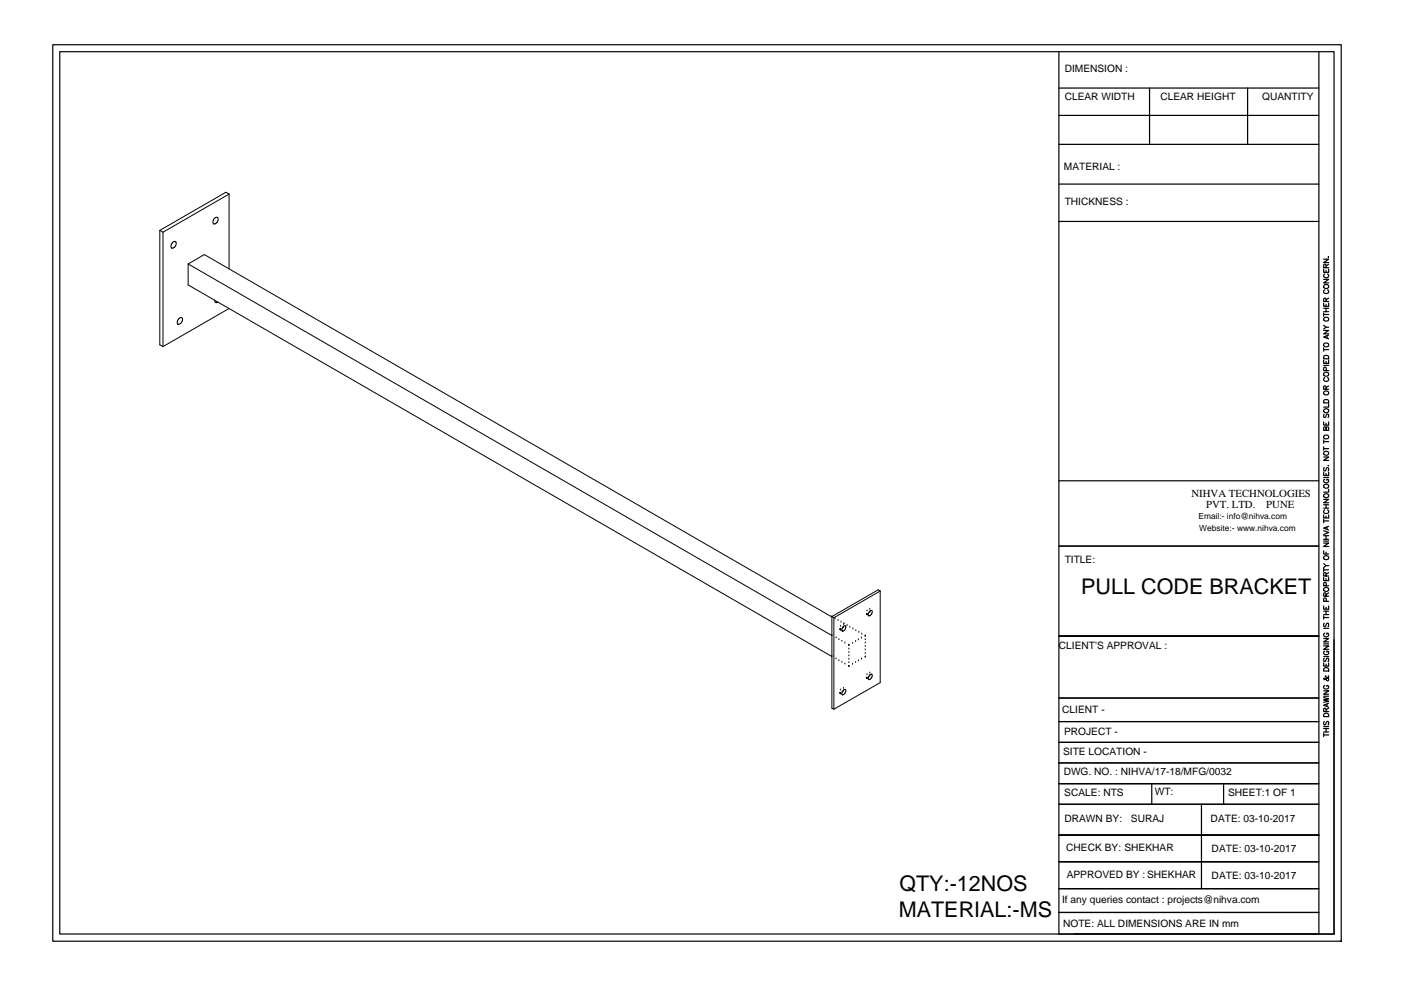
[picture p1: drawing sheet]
<svg xmlns="http://www.w3.org/2000/svg" width="297mm" height="210mm" viewBox="0 0 297 210" stroke-linecap="round" stroke-linejoin="round" font-family="sans-serif">
<!-- layer: 0 -->
<g fill="none" stroke="#000" stroke-width=".21">
<path d="M33.9 48.9l.7 .3M33.9 48.9v24.2l.7 .4M34.6 49.2v24.3M36.5 51.6l.4-.4 .5 .2-.2 .7-.4 .5a.51 .51 0 0 1-.6-.4 .51 .51 0 0 1 .2-.6zM39.9 56l3.4-2 133.1 76.8M39.9 56v4.4l136.5 78.8M39.9 56l136.5 78.7M45.5 46.3l.3-.2h.4v.6l-.3 .6-.5 .2-.3-.3v-.3zM48.6 41.1l-.7-.3-14 8.1M48.6 41.1l-14 8.1M48.6 41.1v15.9M37.9 67.6l.1-.1a.46 .46 0 0 1 .7 .1 .46 .46 0 0 1-.2 .6l-.4 .5a.47 .47 0 0 1-.5-.3 .47 .47 0 0 1 .1-.5z"/>
<path d="M45.6 63.7a.38 .38 0 0 0 .1 .4 .38 .38 0 0 0 .5 0M48.6 65.4l-14 8.1M176.3 130.8h.1M176.4 134.7h.1M176.4 139.2h.1M176.4 130.7l.4 .3M176.4 130.7v19.5l.4 .2M176.8 131v19.4M177.1 131.2h.1M177.3 135.3h.1M177.3 139.7h.1M177.7 131.5h.1"/>
<path d="M177.9 135.6h.1M178.1 133.5h.1M178.2 133.6h.1M178.2 133.5h.1M178.2 132.8h.1M178.3 131.9h.1M178.5 136h.1M178.7 132.9l.2-.1a.32 .32 0 0 1 .5 .1 .32 .32 0 0 1-.2 .4l-.3 .4a.32 .32 0 0 1-.5-.1 .32 .32 0 0 1 .2-.5zM178.8 133.1h.1M178.8 132.4h.1M179 132.2h.1M179.1 136.4h.1"/>
<path d="M179.6 132.6h.1M180 136.8h.1M180 137.6h.1M180 138.3h.1M180 139.1h.1M180 139.8h.1M180.2 133h.1M180.8 136.4h.1M180.8 133.4h.1M181.4 136h.1M181.5 133.7h.1M182 135.7h.1"/>
<path d="M182.1 134.1h.1M182.6 135.3h.1M182.6 139.7h.1M182.7 134.5h.1M183.4 134.9h.1M183.4 135.6h.1M183.4 136.4h.1M183.4 137.1h.1M183.4 137.8h.1M183.4 138.6h.1M183.4 139.3h.1M183.7 130.3h.1"/>
<path d="M183.8 130.3h.1M183.8 129.5h.1M183.9 130.3h.1M184.3 129.7l.2-.2a.31 .31 0 0 1 .5 .1 .31 .31 0 0 1-.2 .4l-.2 .4a.33 .33 0 0 1-.5 .1 .33 .33 0 0 1 .1-.5zM184.4 129.9h.1M184.4 129.2h.1M186.6 125.3l-9.8 5.7M186.6 125.3v19.4l-9.8 5.7M186.6 125.3l-.4-.2-9.8 5.6M177.9 140.1h.1M178.1 147h.1M178.2 147.1h.1"/>
<path d="M178.2 147h.1M178.2 146.3h.1M178.5 140.4h.1M178.8 146.3h.1a.33 .33 0 0 1 .4 0 .33 .33 0 0 1 0 .5l-.4 .4a.33 .33 0 0 1-.4-.1 .33 .33 0 0 1 .1-.5zM178.8 146.6h.1M178.8 146h.1M179.1 140.8h.1M180 140.5h.1M180 141.3h.1M180.8 140.8h.1M181.4 140.5h.1M182 140.1h.1"/>
<path d="M183.7 143.8h.1M183.8 143.8h.1M183.8 143h.1M183.9 143.8h.1M184.3 143.2l.2-.2a.31 .31 0 0 1 .5 .1 .31 .31 0 0 1-.2 .5l-.2 .3a.31 .31 0 0 1-.5 .1 .31 .31 0 0 1 .1-.5zM184.4 143.4h.1M184.4 142.7h.1"/>
</g>
<g fill="none" stroke="#000" stroke-width=".25">
<path d="M11.2 9.5h273.2v190.1h-273.2zM12.7 11h270.1v187h-270.1zM224.5 11v187h55.1v-187M224.5 18.7h55.1M243.7 18.7v11.9M264.5 18.7v11.9M224.5 30.6h55.1M224.5 24.5h55.1M224.5 39h55.1M224.5 46.9h55.1M280.6 59.2h1.1l-1.1 .8h1.1M280.6 57.1v.6h1.1v-.6"/>
<path d="M280.6 54.9h1.1l-1.1 .8h1.1M280.9 58.1a.45 .45 0 0 0-.2 .6 .45 .45 0 0 0 .6 .2 .42 .42 0 0 0 .4-.4 .42 .42 0 0 0-.3-.4M281.1 56.8v-.7l-.2-.1-.2 .1-.1 .7h1.1M281.1 57.3v.4M281.7 54.4v.1zM281.7 56l-.6 .4M280.6 76.4v.6h1.1v-.6M280.6 70.1h1.1l-1.1 .7h1.1M280.6 64.3v.6h1.1v-.6M280.6 66.3v.8M280.6 73.7v.8M280.6 77.5h1.1"/>
<path d="M280.6 74.1h1.1M280.6 69l.5 .4M280.6 66.7h1.1M280.6 66.1h1.1M280.6 65.4h1.1M280.8 75.4h.8l.1 .7h-1.1zM280.9 61.5a.39 .39 0 0 0-.3 .4 .39 .39 0 0 0 .5 .3h.2a.39 .39 0 0 0 .4-.3 .39 .39 0 0 0-.3-.4M281.1 63.9v-.7h-.4l-.1 .7h1.1M281.1 64.5v.4M281.1 65.4v.7M281.1 76.6v.4M281.2 78.6l-.1-.7h-.4l-.1 .7h1.1"/>
<path d="M281.4 71.2v.5M281.7 71l-1.1 .5 1.1 .3M281.7 69.4h-.6l-.5 .4M281.7 63.2l-.6 .4M280.6 96.9h1.1l-1.1 .7h1.1M280.6 89.5v.6h1.1v-.6M280.6 93.3v.7M280.6 94.7v.8M280.6 95.1h1.1M280.6 93.6h1.1M280.8 99.1l-.2 .3 .2 .5 .3-.1 .1-.6 .2-.1h.2l.1 .3-.1 .5M280.8 87.8l-.2 .3 .2 .4 .3-.1 .3-.6h.2l.1 .3-.1 .4"/>
<path d="M280.8 84.8h.8l.1 .6h-1.1zM280.9 80.1a.45 .45 0 0 0-.2 .6 .45 .45 0 0 0 .6 .2 .42 .42 0 0 0 .4-.4 .42 .42 0 0 0-.3-.4M281.1 90.8l.3-.3 .2 .1 .1 .2v.4h-1.1l.1-.6h.4v.6M281.1 82.6v-.7h-.4l-.1 .7h1.1M281.1 89.7v.4M281.6 98.7h.1M281.7 85.7v.6h-1.1M281.7 81.8l-.6 .4M224.5 115.8h55.1M224.5 101.9h55.1M280.6 116.8v.7h1.1M280.6 115.1h1.1l-1.1 .8h1.1"/>
<path d="M280.6 112.5l1.1 .4-1.1 .4M280.6 109.2v.6h1.1v-.6M280.6 105.9h1.1l-1.1 .7h1.1M280.6 100.1v.7h1.1v-.7M280.6 110.1v.7M280.6 119.5l.5 .4M280.6 114.7h1.1M280.6 114.3h1.1M280.6 113.6h1.1M280.6 110.4h1.1M280.6 107.7h1.1M280.6 107h1.1"/>
<path d="M280.6 101.2h1.1M280.9 108.1a.39 .39 0 0 0-.3 .5 .39 .39 0 0 0 .5 .3 .45 .45 0 0 0 .5-.2 .45 .45 0 0 0 0-.5l-.2-.1M280.9 101.6a.39 .39 0 0 0-.3 .5 .39 .39 0 0 0 .5 .3 .45 .45 0 0 0 .5-.2 .45 .45 0 0 0 0-.6h-.3v.3M281.1 100.4v.4M281.1 107v.7M281.1 109.4v.4M281.1 113.6v.7M281.1 117.1v.4M281.4 111.7v.6M281.7 119.9h-.6l-.5 .5M281.7 111.6l-1.1 .4 1.1 .4M281.7 103.7v.7h-1.1"/>
<path d="M279.6 134.9h-55.1h55.1M280.6 136.9h1.1l-1.1 .8h1.1M280.6 135.4h1.1l-1.1 .7h1.1M280.6 128.5v.7h1.1v-.7M280.6 122.4v.7h1.1v-.7M280.6 120.4v.8M280.6 130.6v.7M280.6 139.2h1.1M280.6 136.5h1.1M280.6 133.2h1.1M280.6 130.9h1.1M280.6 130.3h1.1"/>
<path d="M280.6 129.6h1.1M280.6 120.8h1.1M280.8 139.5l-.2 .3 .2 .5 .3-.1 .3-.7h.2l.1 .3-.1 .5M280.8 132.1l-.2 .3 .2 .5 .3-.1 .1-.6 .4-.1 .1 .3-.1 .5M280.9 138a.39 .39 0 0 0-.3 .5 .39 .39 0 0 0 .5 .3 .45 .45 0 0 0 .5-.1 .45 .45 0 0 0 0-.6l-.3-.1v.3M280.9 134.2a.45 .45 0 0 0-.1 .7 .45 .45 0 0 0 .7 0 .45 .45 0 0 0-.1-.7h-.1v.3M281.1 126.4v-.7h-.4l-.1 .7h1.1M281.1 122.1v-.6h-.4l-.1 .6h1.1M281.1 122.7v.4M281.1 128.7v.5M281.1 129.6v.7M281.2 127.5l-.1-.6-.4-.1-.1 .7h1.1"/>
<path d="M281.2 124.2l-.1-.6-.4-.1-.1 .7h1.1M281.7 125.7l-.6 .4M281.7 121.4l-.6 .4M282.8 135.6v62.4h-55M224.5 148h55.1M224.5 153h55.1M224.5 157.4h55.1M280.6 147.9l1.1 .3-1.1 .2 1.1 .3-1.1 .2M280.6 146.5h1.1l-1.1 .7h1.1M280.6 140.5v.7h1.1v-.7M280.6 155.8h1.1M280.6 155.4v.8"/>
<path d="M280.6 155.2h1.1M280.6 154.5h1.1M280.6 154.1h1.1M280.6 147.6h1.1M280.7 151.4a.58 .58 0 0 1 .7-.2 .58 .58 0 0 1 .3 .7h-1.1zM280.7 141.8a.58 .58 0 0 1 .7-.2 .58 .58 0 0 1 .3 .7h-1.1zM280.8 153l-.2 .2 .2 .5 .3-.1 .3-.6h.2l.1 .2-.1 .5M280.9 145.3a.39 .39 0 0 0-.3 .5 .39 .39 0 0 0 .5 .3 .45 .45 0 0 0 .5-.2 .45 .45 0 0 0 0-.5l-.3-.1v.3M281.1 143.3l-.1 .1a.63 .63 0 0 1 .6 .9h-.3l-.4-.5-.3 .1 .2 .2 .3-.1 .5-.3v-.4M281.1 150.9v-.7h-.4l-.1 .7h1.1M281.1 140.8v.4M281.1 154.5v.7"/>
<path d="M281.4 149.3v.5M281.7 149.1l-1.1 .4 1.1 .4M281.7 150.2l-.6 .3M224.5 161.8h55.1M224.5 170.5h55.1M224.5 177.1h55.1M244.2 166.2v4.3M254.7 170.5v17.9M259.4 166.2v4.3M279.6 166.2h-55.1h55.1M279.6 177.1h-55.1h55.1M224.5 188.4h55.1"/>
<path d="M224.5 193.5h55.1M279.6 182.7h-55.1h55.1"/>
<circle cx="281.1" cy="79.4" r=".49"/>
<circle cx="281.1" cy="73.1" r=".49"/>
<circle cx="281.1" cy="67.7" r=".49"/>
<circle cx="281.1" cy="60.7" r=".5"/>
<circle cx="281.1" cy="87.1" r=".49"/>
<circle cx="281.1" cy="96.1" r=".49"/>
<circle cx="281.1" cy="83.3" r=".49"/>
<circle cx="281.1" cy="92.6" r=".49"/>
<circle cx="281.1" cy="118.3" r=".49"/>
<circle cx="281.1" cy="103.1" r=".49"/>
<circle cx="281.1" cy="105.1" r=".49"/>
<circle cx="281.1" cy="125" r=".49"/>
</g>
<g font-size="4.6">
<text x="229.2" y="125.9">PULL CODE BRACKET</text>
<text x="190.7" y="188.9">QTY:-12NOS</text>
<text x="190.6" y="194.4">MATERIAL:-MS</text>
</g>
<g font-size="2.3">
<text x="252.6" y="105.4">NIHVA TECHNOLOGIES</text>
<text x="255.7" y="107.8">PVT. LTD.</text>
<text x="268.5" y="107.8">PUNE</text>
</g>
<g font-size="2.2">
<text x="225.7" y="15.3">DIMENSION :</text>
<text x="225.7" y="21.3">CLEAR WIDTH</text>
<text x="246" y="21.3">CLEAR HEIGHT</text>
<text x="267.6" y="21.3">QUANTITY</text>
<text x="225.6" y="36.1">MATERIAL :</text>
<text x="225.7" y="43.5">THICKNESS :</text>
<text x="225.7" y="119.3">TITLE:</text>
<text x="224.5" y="137.5">CLIENT'S APPROVAL :</text>
<text x="225.2" y="151.2">CLIENT -</text>
<text x="225.6" y="155.8">PROJECT -</text>
<text x="225.4" y="160.1">SITE LOCATION -</text>
<text x="225.5" y="164.4">DWG. NO. : NIHVA/17-18/MFG/0032</text>
<text x="225.7" y="168.7">SCALE: NTS</text>
<text x="244.8" y="168.6">WT:</text>
<text x="260.4" y="168.7">SHEET:1 OF 1</text>
<text x="225.7" y="174.2">DRAWN BY:</text>
<text x="239.8" y="174.4">SURAJ</text>
<text x="256.7" y="174.2">DATE: 03-10-2017</text>
<text x="226.1" y="180.4">CHECK BY: SHEKHAR</text>
<text x="256.9" y="180.6">DATE: 03-10-2017</text>
<text x="225.2" y="191.4">If any queries contact : projects@nihva.com</text>
<text x="226.2" y="186.1">APPROVED BY :SHEKHAR</text>
<text x="256.9" y="186.4">DATE: 03-10-2017</text>
<text x="225.4" y="196.6">NOTE: ALL DIMENSIONS ARE IN mm</text>
</g>
<g font-size="1.8">
<text x="254.1" y="110">Email:- info@nihva.com</text>
<text x="254.3" y="112.6">Website:- www.nihva.com</text>
</g>
</svg>
